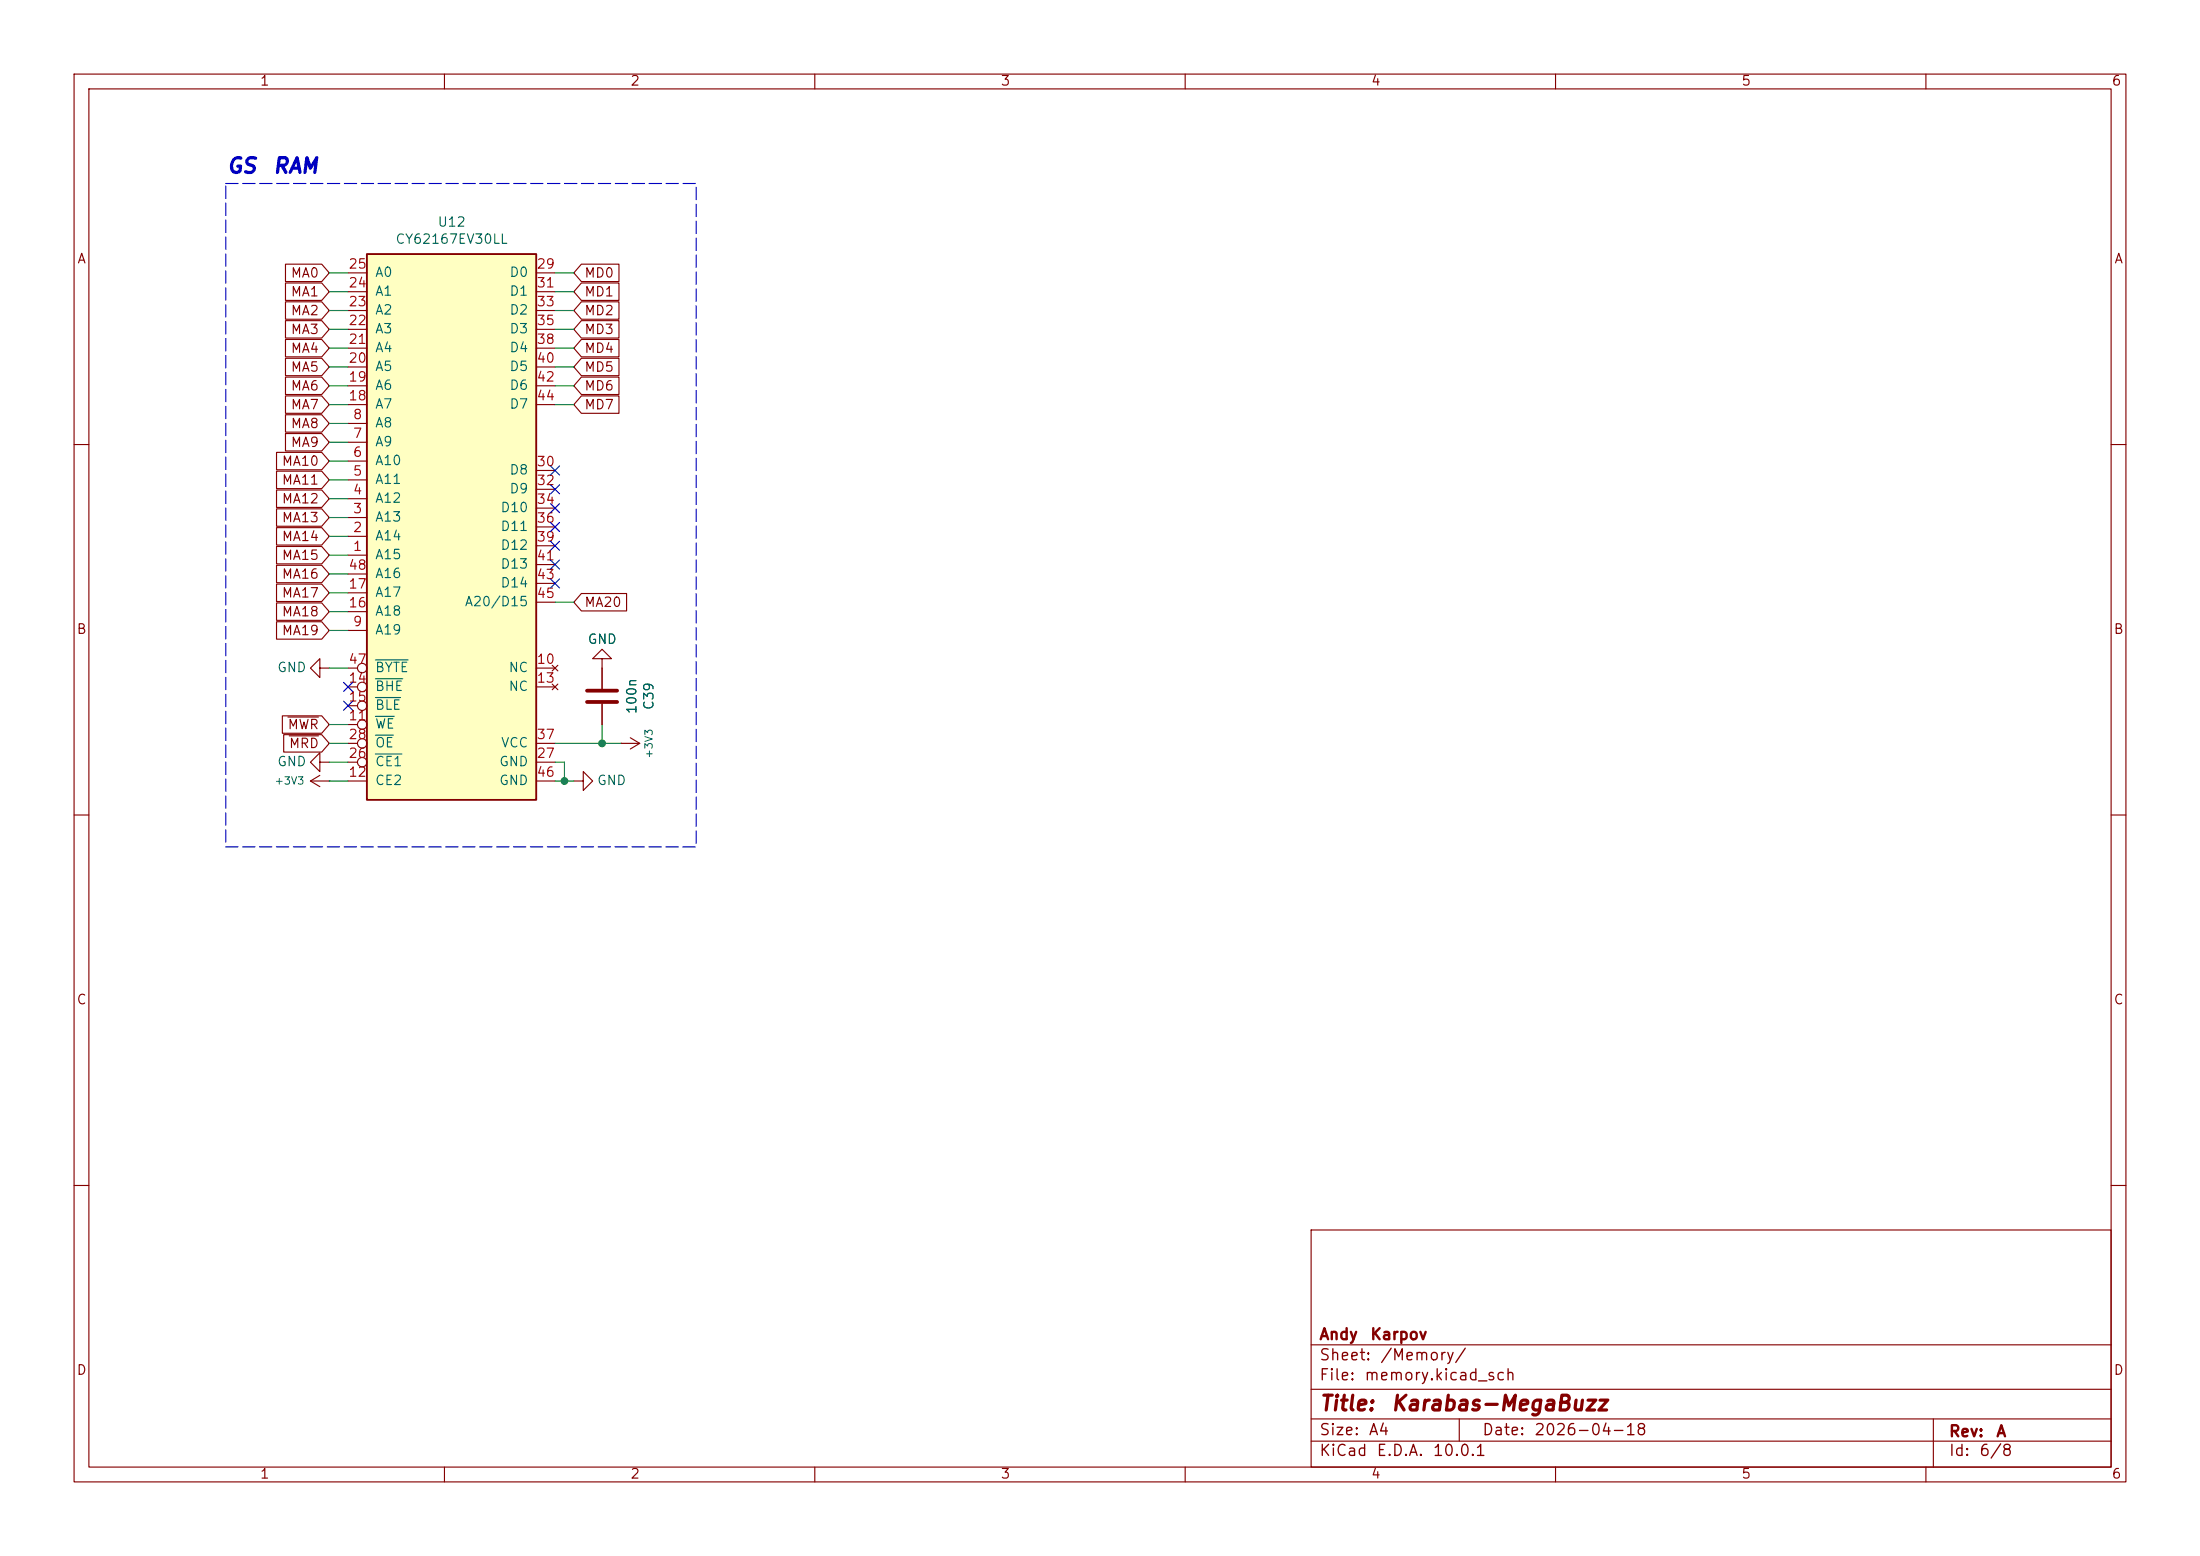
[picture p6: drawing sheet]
(kicad_sch
 (version 20260306)
 (generator "eeschema")
 (generator_version "10.0")
 (paper "A4")
 (title_block
  (title "Karabas-MegaBuzz")
  (date "2026-04-18")
  (rev "A")
  (company "Andy Karpov"))
 (lib_symbols
  (symbol "Device:C"
   (pin_numbers (hide yes))
   (pin_names
    (offset 0.254)) (exclude_from_sim no) (in_bom yes) (on_board yes)
   (in_pos_files yes)
   (duplicate_pin_numbers_are_jumpers no)
   (property "Reference" "C" (at 0.635 2.54 0) (show_name no) (do_not_autoplace no) (effects (font (size 1.27 1.27)) (justify left)))
   (property "Value" "C" (at 0.635 -2.54 0) (show_name no) (do_not_autoplace no) (effects (font (size 1.27 1.27)) (justify left)))
   (property "Footprint" "" (at 0.9652 -3.81 0) (show_name no) (do_not_autoplace no) (hide yes) (effects (font (size 1.27 1.27))))
   (property "Datasheet" "" (at 0 0 0) (show_name no) (do_not_autoplace no) (hide yes) (effects (font (size 1.27 1.27))))
   (property "Description" "Unpolarized capacitor" (at 0 0 0) (show_name no) (do_not_autoplace no) (hide yes) (effects (font (size 1.27 1.27))))
   (symbol "C_0_1"
    (polyline (pts (xy -2.032 0.762) (xy 2.032 0.762)) (stroke (width 0.508) (type default)) (fill (type none)))
    (polyline (pts (xy -2.032 -0.762) (xy 2.032 -0.762)) (stroke (width 0.508) (type default)) (fill (type none))))
   (symbol "C_1_1"
    (pin passive line (at 0 3.81 270) (length 2.794) (name "" (effects (font (size 1.27 1.27)))) (number "1" (effects (font (size 1.27 1.27)))))
    (pin passive line (at 0 -3.81 90) (length 2.794) (name "" (effects (font (size 1.27 1.27)))) (number "2" (effects (font (size 1.27 1.27))))))
   (embedded_fonts no))
  (symbol "power:+3V3"
   (power global)
   (pin_numbers (hide yes))
   (pin_names
    (offset 0) (hide yes)) (exclude_from_sim no) (in_bom yes) (on_board yes)
   (in_pos_files yes)
   (duplicate_pin_numbers_are_jumpers no)
   (property "Reference" "#PWR" (at 0 -3.81 0) (show_name no) (do_not_autoplace no) (hide yes) (effects (font (size 1.27 1.27))))
   (property "Value" "+3V3" (at 0 3.556 0) (show_name no) (do_not_autoplace no) (effects (font (size 1.27 1.27))))
   (property "Footprint" "" (at 0 0 0) (show_name no) (do_not_autoplace no) (hide yes) (effects (font (size 1.27 1.27))))
   (property "Datasheet" "" (at 0 0 0) (show_name no) (do_not_autoplace no) (hide yes) (effects (font (size 1.27 1.27))))
   (property "Description" "Power symbol creates a global label with name \"+3V3\"" (at 0 0 0) (show_name no) (do_not_autoplace no) (hide yes) (effects (font (size 1.27 1.27))))
   (symbol "+3V3_0_1"
    (polyline (pts (xy -0.762 1.27) (xy 0 2.54)) (stroke (width 0) (type default)) (fill (type none)))
    (polyline (pts (xy 0 2.54) (xy 0.762 1.27)) (stroke (width 0) (type default)) (fill (type none)))
    (polyline (pts (xy 0 0) (xy 0 2.54)) (stroke (width 0) (type default)) (fill (type none))))
   (symbol "+3V3_1_1"
    (pin power_in line (at 0 0 90) (length 0) (name "" (effects (font (size 1.27 1.27)))) (number "1" (effects (font (size 1.27 1.27))))))
   (embedded_fonts no))
  (symbol "power:GND"
   (power global)
   (pin_names
    (offset 0)) (exclude_from_sim no) (in_bom yes) (on_board yes)
   (in_pos_files yes)
   (duplicate_pin_numbers_are_jumpers no)
   (property "Reference" "#PWR" (at 0 -6.35 0) (show_name no) (do_not_autoplace no) (hide yes) (effects (font (size 1.27 1.27))))
   (property "Value" "GND" (at 0 -3.81 0) (show_name no) (do_not_autoplace no) (effects (font (size 1.27 1.27))))
   (property "Footprint" "" (at 0 0 0) (show_name no) (do_not_autoplace no) (hide yes) (effects (font (size 1.27 1.27))))
   (property "Datasheet" "" (at 0 0 0) (show_name no) (do_not_autoplace no) (hide yes) (effects (font (size 1.27 1.27))))
   (property "Description" "Power symbol creates a global label with name \"GND\" , ground" (at 0 0 0) (show_name no) (do_not_autoplace no) (hide yes) (effects (font (size 1.27 1.27))))
   (symbol "GND_0_1"
    (polyline (pts (xy 0 0) (xy 0 -1.27) (xy 1.27 -1.27) (xy 0 -2.54) (xy -1.27 -1.27) (xy 0 -1.27)) (stroke (width 0) (type default)) (fill (type none))))
   (symbol "GND_1_1"
    (pin power_in line (at 0 0 270) (length 0) (hide yes) (name "GND" (effects (font (size 1.27 1.27)))) (number "1" (effects (font (size 1.27 1.27))))))
   (embedded_fonts no))
  (symbol "retro:CY62167ELL"
   (pin_names
    (offset 1.016)) (exclude_from_sim no) (in_bom yes) (on_board yes)
   (in_pos_files yes)
   (duplicate_pin_numbers_are_jumpers no)
   (property "Reference" "U" (at -10.16 35.56 0) (show_name no) (do_not_autoplace no) (effects (font (size 1.27 1.27))))
   (property "Value" "CY62167ELL" (at 5.08 35.56 0) (show_name no) (do_not_autoplace no) (effects (font (size 1.27 1.27))))
   (property "Footprint" "Package_SO:TSOP-II-44_10.16x18.41mm_P0.8mm" (at 5.08 35.56 0) (show_name no) (do_not_autoplace no) (hide yes) (effects (font (size 1.27 1.27))))
   (property "Datasheet" "" (at 5.08 35.56 0) (show_name no) (do_not_autoplace no) (hide yes) (effects (font (size 1.27 1.27))))
   (property "Description" "" (at 0 0 0) (show_name no) (do_not_autoplace no) (hide yes) (effects (font (size 1.27 1.27))))
   (symbol "CY62167ELL_0_1"
    (rectangle (start -11.43 34.29) (end 11.43 -39.37) (stroke (width 0.254) (type default)) (fill (type background))))
   (symbol "CY62167ELL_1_1"
    (pin bidirectional line (at -13.97 -6.35 0) (length 2.54) (name "A15" (effects (font (size 1.27 1.27)))) (number "1" (effects (font (size 1.27 1.27)))))
    (pin bidirectional line (at -13.97 -3.81 0) (length 2.54) (name "A14" (effects (font (size 1.27 1.27)))) (number "2" (effects (font (size 1.27 1.27)))))
    (pin bidirectional line (at -13.97 -1.27 0) (length 2.54) (name "A13" (effects (font (size 1.27 1.27)))) (number "3" (effects (font (size 1.27 1.27)))))
    (pin bidirectional line (at -13.97 1.27 0) (length 2.54) (name "A12" (effects (font (size 1.27 1.27)))) (number "4" (effects (font (size 1.27 1.27)))))
    (pin bidirectional line (at -13.97 3.81 0) (length 2.54) (name "A11" (effects (font (size 1.27 1.27)))) (number "5" (effects (font (size 1.27 1.27)))))
    (pin bidirectional line (at -13.97 6.35 0) (length 2.54) (name "A10" (effects (font (size 1.27 1.27)))) (number "6" (effects (font (size 1.27 1.27)))))
    (pin bidirectional line (at -13.97 8.89 0) (length 2.54) (name "A9" (effects (font (size 1.27 1.27)))) (number "7" (effects (font (size 1.27 1.27)))))
    (pin bidirectional line (at -13.97 11.43 0) (length 2.54) (name "A8" (effects (font (size 1.27 1.27)))) (number "8" (effects (font (size 1.27 1.27)))))
    (pin bidirectional line (at -13.97 -16.51 0) (length 2.54) (name "A19" (effects (font (size 1.27 1.27)))) (number "9" (effects (font (size 1.27 1.27)))))
    (pin no_connect line (at 13.97 -21.59 180) (length 2.54) (name "NC" (effects (font (size 1.27 1.27)))) (number "10" (effects (font (size 1.27 1.27)))))
    (pin input inverted (at -13.97 -29.21 0) (length 2.54) (name "~{WE}" (effects (font (size 1.27 1.27)))) (number "11" (effects (font (size 1.27 1.27)))))
    (pin input line (at -13.97 -36.83 0) (length 2.54) (name "CE2" (effects (font (size 1.27 1.27)))) (number "12" (effects (font (size 1.27 1.27)))))
    (pin no_connect line (at 13.97 -24.13 180) (length 2.54) (name "NC" (effects (font (size 1.27 1.27)))) (number "13" (effects (font (size 1.27 1.27)))))
    (pin input inverted (at -13.97 -24.13 0) (length 2.54) (name "~{BHE}" (effects (font (size 1.27 1.27)))) (number "14" (effects (font (size 1.27 1.27)))))
    (pin input inverted (at -13.97 -26.67 0) (length 2.54) (name "~{BLE}" (effects (font (size 1.27 1.27)))) (number "15" (effects (font (size 1.27 1.27)))))
    (pin bidirectional line (at -13.97 -13.97 0) (length 2.54) (name "A18" (effects (font (size 1.27 1.27)))) (number "16" (effects (font (size 1.27 1.27)))))
    (pin bidirectional line (at -13.97 -11.43 0) (length 2.54) (name "A17" (effects (font (size 1.27 1.27)))) (number "17" (effects (font (size 1.27 1.27)))))
    (pin bidirectional line (at -13.97 13.97 0) (length 2.54) (name "A7" (effects (font (size 1.27 1.27)))) (number "18" (effects (font (size 1.27 1.27)))))
    (pin bidirectional line (at -13.97 16.51 0) (length 2.54) (name "A6" (effects (font (size 1.27 1.27)))) (number "19" (effects (font (size 1.27 1.27)))))
    (pin bidirectional line (at -13.97 19.05 0) (length 2.54) (name "A5" (effects (font (size 1.27 1.27)))) (number "20" (effects (font (size 1.27 1.27)))))
    (pin bidirectional line (at -13.97 21.59 0) (length 2.54) (name "A4" (effects (font (size 1.27 1.27)))) (number "21" (effects (font (size 1.27 1.27)))))
    (pin bidirectional line (at -13.97 24.13 0) (length 2.54) (name "A3" (effects (font (size 1.27 1.27)))) (number "22" (effects (font (size 1.27 1.27)))))
    (pin bidirectional line (at -13.97 26.67 0) (length 2.54) (name "A2" (effects (font (size 1.27 1.27)))) (number "23" (effects (font (size 1.27 1.27)))))
    (pin bidirectional line (at -13.97 29.21 0) (length 2.54) (name "A1" (effects (font (size 1.27 1.27)))) (number "24" (effects (font (size 1.27 1.27)))))
    (pin bidirectional line (at -13.97 31.75 0) (length 2.54) (name "A0" (effects (font (size 1.27 1.27)))) (number "25" (effects (font (size 1.27 1.27)))))
    (pin input inverted (at -13.97 -34.29 0) (length 2.54) (name "~{CE1}" (effects (font (size 1.27 1.27)))) (number "26" (effects (font (size 1.27 1.27)))))
    (pin power_in line (at 13.97 -34.29 180) (length 2.54) (name "GND" (effects (font (size 1.27 1.27)))) (number "27" (effects (font (size 1.27 1.27)))))
    (pin input inverted (at -13.97 -31.75 0) (length 2.54) (name "~{OE}" (effects (font (size 1.27 1.27)))) (number "28" (effects (font (size 1.27 1.27)))))
    (pin bidirectional line (at 13.97 31.75 180) (length 2.54) (name "D0" (effects (font (size 1.27 1.27)))) (number "29" (effects (font (size 1.27 1.27)))))
    (pin bidirectional line (at 13.97 5.08 180) (length 2.54) (name "D8" (effects (font (size 1.27 1.27)))) (number "30" (effects (font (size 1.27 1.27)))))
    (pin bidirectional line (at 13.97 29.21 180) (length 2.54) (name "D1" (effects (font (size 1.27 1.27)))) (number "31" (effects (font (size 1.27 1.27)))))
    (pin bidirectional line (at 13.97 2.54 180) (length 2.54) (name "D9" (effects (font (size 1.27 1.27)))) (number "32" (effects (font (size 1.27 1.27)))))
    (pin bidirectional line (at 13.97 26.67 180) (length 2.54) (name "D2" (effects (font (size 1.27 1.27)))) (number "33" (effects (font (size 1.27 1.27)))))
    (pin bidirectional line (at 13.97 0 180) (length 2.54) (name "D10" (effects (font (size 1.27 1.27)))) (number "34" (effects (font (size 1.27 1.27)))))
    (pin bidirectional line (at 13.97 24.13 180) (length 2.54) (name "D3" (effects (font (size 1.27 1.27)))) (number "35" (effects (font (size 1.27 1.27)))))
    (pin bidirectional line (at 13.97 -2.54 180) (length 2.54) (name "D11" (effects (font (size 1.27 1.27)))) (number "36" (effects (font (size 1.27 1.27)))))
    (pin power_in line (at 13.97 -31.75 180) (length 2.54) (name "VCC" (effects (font (size 1.27 1.27)))) (number "37" (effects (font (size 1.27 1.27)))))
    (pin bidirectional line (at 13.97 21.59 180) (length 2.54) (name "D4" (effects (font (size 1.27 1.27)))) (number "38" (effects (font (size 1.27 1.27)))))
    (pin bidirectional line (at 13.97 -5.08 180) (length 2.54) (name "D12" (effects (font (size 1.27 1.27)))) (number "39" (effects (font (size 1.27 1.27)))))
    (pin bidirectional line (at 13.97 19.05 180) (length 2.54) (name "D5" (effects (font (size 1.27 1.27)))) (number "40" (effects (font (size 1.27 1.27)))))
    (pin bidirectional line (at 13.97 -7.62 180) (length 2.54) (name "D13" (effects (font (size 1.27 1.27)))) (number "41" (effects (font (size 1.27 1.27)))))
    (pin bidirectional line (at 13.97 16.51 180) (length 2.54) (name "D6" (effects (font (size 1.27 1.27)))) (number "42" (effects (font (size 1.27 1.27)))))
    (pin bidirectional line (at 13.97 -10.16 180) (length 2.54) (name "D14" (effects (font (size 1.27 1.27)))) (number "43" (effects (font (size 1.27 1.27)))))
    (pin bidirectional line (at 13.97 13.97 180) (length 2.54) (name "D7" (effects (font (size 1.27 1.27)))) (number "44" (effects (font (size 1.27 1.27)))))
    (pin bidirectional line (at 13.97 -12.7 180) (length 2.54) (name "A20/D15" (effects (font (size 1.27 1.27)))) (number "45" (effects (font (size 1.27 1.27)))))
    (pin power_in line (at 13.97 -36.83 180) (length 2.54) (name "GND" (effects (font (size 1.27 1.27)))) (number "46" (effects (font (size 1.27 1.27)))))
    (pin input inverted (at -13.97 -21.59 0) (length 2.54) (name "~{BYTE}" (effects (font (size 1.27 1.27)))) (number "47" (effects (font (size 1.27 1.27)))))
    (pin bidirectional line (at -13.97 -8.89 0) (length 2.54) (name "A16" (effects (font (size 1.27 1.27)))) (number "48" (effects (font (size 1.27 1.27))))))
   (embedded_fonts no)))
 (rectangle
  (start 30.48 24.765)
  (end 93.98 114.3)
  (stroke (width 0) (type dash))
  (fill (type none)))
 (text "GS RAM"
  (exclude_from_sim no)
  (at 30.48 24.13 0)
  (effects (font (size 2 2) (thickness 0.4)
    (bold yes)
    (italic yes)) (justify left bottom)))
 (junction
  (at 81.28 100.33)
  (diameter 0)
  (color 0 0 0 0))
 (junction
  (at 76.2 105.41)
  (diameter 0)
  (color 0 0 0 0))
 (no_connect
  (at 46.99 92.71))
 (no_connect
  (at 74.93 68.58))
 (no_connect
  (at 74.93 66.04))
 (no_connect
  (at 74.93 78.74))
 (no_connect
  (at 74.93 71.12))
 (no_connect
  (at 74.93 76.2))
 (no_connect
  (at 74.93 73.66))
 (no_connect
  (at 46.99 95.25))
 (no_connect
  (at 74.93 63.5))
 (wire
  (pts (xy 76.2 102.87) (xy 76.2 105.41))
  (stroke (width 0) (type default)))
 (wire
  (pts (xy 46.99 69.85) (xy 44.45 69.85))
  (stroke (width 0) (type default)))
 (wire
  (pts (xy 74.93 100.33) (xy 81.28 100.33))
  (stroke (width 0) (type default)))
 (wire
  (pts (xy 44.45 57.15) (xy 46.99 57.15))
  (stroke (width 0) (type default)))
 (wire
  (pts (xy 44.45 41.91) (xy 46.99 41.91))
  (stroke (width 0) (type default)))
 (wire
  (pts (xy 74.93 36.83) (xy 77.47 36.83))
  (stroke (width 0) (type default)))
 (wire
  (pts (xy 74.93 46.99) (xy 77.47 46.99))
  (stroke (width 0) (type default)))
 (wire
  (pts (xy 46.99 54.61) (xy 44.45 54.61))
  (stroke (width 0) (type default)))
 (wire
  (pts (xy 44.45 67.31) (xy 46.99 67.31))
  (stroke (width 0) (type default)))
 (wire
  (pts (xy 77.47 49.53) (xy 74.93 49.53))
  (stroke (width 0) (type default)))
 (wire
  (pts (xy 46.99 97.79) (xy 44.45 97.79))
  (stroke (width 0) (type default)))
 (wire
  (pts (xy 81.28 97.79) (xy 81.28 100.33))
  (stroke (width 0) (type default)))
 (wire
  (pts (xy 46.99 44.45) (xy 44.45 44.45))
  (stroke (width 0) (type default)))
 (wire
  (pts (xy 46.99 102.87) (xy 44.45 102.87))
  (stroke (width 0) (type default)))
 (wire
  (pts (xy 46.99 64.77) (xy 44.45 64.77))
  (stroke (width 0) (type default)))
 (wire
  (pts (xy 74.93 81.28) (xy 77.47 81.28))
  (stroke (width 0) (type default)))
 (wire
  (pts (xy 46.99 49.53) (xy 44.45 49.53))
  (stroke (width 0) (type default)))
 (wire
  (pts (xy 46.99 80.01) (xy 44.45 80.01))
  (stroke (width 0) (type default)))
 (wire
  (pts (xy 44.45 36.83) (xy 46.99 36.83))
  (stroke (width 0) (type default)))
 (wire
  (pts (xy 44.45 105.41) (xy 46.99 105.41))
  (stroke (width 0) (type default)))
 (wire
  (pts (xy 44.45 100.33) (xy 46.99 100.33))
  (stroke (width 0) (type default)))
 (wire
  (pts (xy 46.99 39.37) (xy 44.45 39.37))
  (stroke (width 0) (type default)))
 (wire
  (pts (xy 44.45 82.55) (xy 46.99 82.55))
  (stroke (width 0) (type default)))
 (wire
  (pts (xy 74.93 41.91) (xy 77.47 41.91))
  (stroke (width 0) (type default)))
 (wire
  (pts (xy 44.45 46.99) (xy 46.99 46.99))
  (stroke (width 0) (type default)))
 (wire
  (pts (xy 77.47 54.61) (xy 74.93 54.61))
  (stroke (width 0) (type default)))
 (wire
  (pts (xy 77.47 39.37) (xy 74.93 39.37))
  (stroke (width 0) (type default)))
 (wire
  (pts (xy 44.45 52.07) (xy 46.99 52.07))
  (stroke (width 0) (type default)))
 (wire
  (pts (xy 74.93 52.07) (xy 77.47 52.07))
  (stroke (width 0) (type default)))
 (wire
  (pts (xy 46.99 85.09) (xy 44.45 85.09))
  (stroke (width 0) (type default)))
 (wire
  (pts (xy 44.45 77.47) (xy 46.99 77.47))
  (stroke (width 0) (type default)))
 (wire
  (pts (xy 81.28 100.33) (xy 83.82 100.33))
  (stroke (width 0) (type default)))
 (wire
  (pts (xy 46.99 59.69) (xy 44.45 59.69))
  (stroke (width 0) (type default)))
 (wire
  (pts (xy 77.47 44.45) (xy 74.93 44.45))
  (stroke (width 0) (type default)))
 (wire
  (pts (xy 74.93 105.41) (xy 76.2 105.41))
  (stroke (width 0) (type default)))
 (wire
  (pts (xy 76.2 105.41) (xy 77.47 105.41))
  (stroke (width 0) (type default)))
 (wire
  (pts (xy 44.45 62.23) (xy 46.99 62.23))
  (stroke (width 0) (type default)))
 (wire
  (pts (xy 76.2 102.87) (xy 74.93 102.87))
  (stroke (width 0) (type default)))
 (wire
  (pts (xy 44.45 90.17) (xy 46.99 90.17))
  (stroke (width 0) (type default)))
 (wire
  (pts (xy 44.45 72.39) (xy 46.99 72.39))
  (stroke (width 0) (type default)))
 (wire
  (pts (xy 46.99 74.93) (xy 44.45 74.93))
  (stroke (width 0) (type default)))
 (global_label "MA14"
  (shape input)
  (at 44.45 72.39 180)
  (fields_autoplaced yes)
  (effects (font (size 1.27 1.27)) (justify right))
  (property "Intersheetrefs" "${INTERSHEET_REFS}" (at 37.16 72.39 0) (hide yes) (show_name no) (do_not_autoplace no) (effects (font (size 1.27 1.27)) (justify right))))
 (global_label "MD0"
  (shape input)
  (at 77.47 36.83 0)
  (fields_autoplaced yes)
  (effects (font (size 1.27 1.27)) (justify left))
  (property "Intersheetrefs" "${INTERSHEET_REFS}" (at 83.7319 36.83 0) (hide yes) (show_name no) (do_not_autoplace no) (effects (font (size 1.27 1.27)) (justify left))))
 (global_label "MA6"
  (shape input)
  (at 44.45 52.07 180)
  (fields_autoplaced yes)
  (effects (font (size 1.27 1.27)) (justify right))
  (property "Intersheetrefs" "${INTERSHEET_REFS}" (at 38.3695 52.07 0) (hide yes) (show_name no) (do_not_autoplace no) (effects (font (size 1.27 1.27)) (justify right))))
 (global_label "MA0"
  (shape input)
  (at 44.45 36.83 180)
  (fields_autoplaced yes)
  (effects (font (size 1.27 1.27)) (justify right))
  (property "Intersheetrefs" "${INTERSHEET_REFS}" (at 38.3695 36.83 0) (hide yes) (show_name no) (do_not_autoplace no) (effects (font (size 1.27 1.27)) (justify right))))
 (global_label "MA12"
  (shape input)
  (at 44.45 67.31 180)
  (fields_autoplaced yes)
  (effects (font (size 1.27 1.27)) (justify right))
  (property "Intersheetrefs" "${INTERSHEET_REFS}" (at 37.16 67.31 0) (hide yes) (show_name no) (do_not_autoplace no) (effects (font (size 1.27 1.27)) (justify right))))
 (global_label "MA20"
  (shape input)
  (at 77.47 81.28 0)
  (fields_autoplaced yes)
  (effects (font (size 1.27 1.27)) (justify left))
  (property "Intersheetrefs" "${INTERSHEET_REFS}" (at 84.76 81.28 0) (hide yes) (show_name no) (do_not_autoplace no) (effects (font (size 1.27 1.27)) (justify left))))
 (global_label "MA10"
  (shape input)
  (at 44.45 62.23 180)
  (fields_autoplaced yes)
  (effects (font (size 1.27 1.27)) (justify right))
  (property "Intersheetrefs" "${INTERSHEET_REFS}" (at 37.16 62.23 0) (hide yes) (show_name no) (do_not_autoplace no) (effects (font (size 1.27 1.27)) (justify right))))
 (global_label "MD7"
  (shape input)
  (at 77.47 54.61 0)
  (fields_autoplaced yes)
  (effects (font (size 1.27 1.27)) (justify left))
  (property "Intersheetrefs" "${INTERSHEET_REFS}" (at 83.7319 54.61 0) (hide yes) (show_name no) (do_not_autoplace no) (effects (font (size 1.27 1.27)) (justify left))))
 (global_label "MA5"
  (shape input)
  (at 44.45 49.53 180)
  (fields_autoplaced yes)
  (effects (font (size 1.27 1.27)) (justify right))
  (property "Intersheetrefs" "${INTERSHEET_REFS}" (at 38.3695 49.53 0) (hide yes) (show_name no) (do_not_autoplace no) (effects (font (size 1.27 1.27)) (justify right))))
 (global_label "MA11"
  (shape input)
  (at 44.45 64.77 180)
  (fields_autoplaced yes)
  (effects (font (size 1.27 1.27)) (justify right))
  (property "Intersheetrefs" "${INTERSHEET_REFS}" (at 37.16 64.77 0) (hide yes) (show_name no) (do_not_autoplace no) (effects (font (size 1.27 1.27)) (justify right))))
 (global_label "MA9"
  (shape input)
  (at 44.45 59.69 180)
  (fields_autoplaced yes)
  (effects (font (size 1.27 1.27)) (justify right))
  (property "Intersheetrefs" "${INTERSHEET_REFS}" (at 38.3695 59.69 0) (hide yes) (show_name no) (do_not_autoplace no) (effects (font (size 1.27 1.27)) (justify right))))
 (global_label "MA13"
  (shape input)
  (at 44.45 69.85 180)
  (fields_autoplaced yes)
  (effects (font (size 1.27 1.27)) (justify right))
  (property "Intersheetrefs" "${INTERSHEET_REFS}" (at 37.16 69.85 0) (hide yes) (show_name no) (do_not_autoplace no) (effects (font (size 1.27 1.27)) (justify right))))
 (global_label "MD3"
  (shape input)
  (at 77.47 44.45 0)
  (fields_autoplaced yes)
  (effects (font (size 1.27 1.27)) (justify left))
  (property "Intersheetrefs" "${INTERSHEET_REFS}" (at 83.7319 44.45 0) (hide yes) (show_name no) (do_not_autoplace no) (effects (font (size 1.27 1.27)) (justify left))))
 (global_label "MA1"
  (shape input)
  (at 44.45 39.37 180)
  (fields_autoplaced yes)
  (effects (font (size 1.27 1.27)) (justify right))
  (property "Intersheetrefs" "${INTERSHEET_REFS}" (at 38.3695 39.37 0) (hide yes) (show_name no) (do_not_autoplace no) (effects (font (size 1.27 1.27)) (justify right))))
 (global_label "~{MWR}"
  (shape input)
  (at 44.45 97.79 180)
  (fields_autoplaced yes)
  (effects (font (size 1.27 1.27)) (justify right))
  (property "Intersheetrefs" "${INTERSHEET_REFS}" (at 37.9462 97.79 0) (hide yes) (show_name no) (do_not_autoplace no) (effects (font (size 1.27 1.27)) (justify right))))
 (global_label "MD4"
  (shape input)
  (at 77.47 46.99 0)
  (fields_autoplaced yes)
  (effects (font (size 1.27 1.27)) (justify left))
  (property "Intersheetrefs" "${INTERSHEET_REFS}" (at 83.7319 46.99 0) (hide yes) (show_name no) (do_not_autoplace no) (effects (font (size 1.27 1.27)) (justify left))))
 (global_label "MA16"
  (shape input)
  (at 44.45 77.47 180)
  (fields_autoplaced yes)
  (effects (font (size 1.27 1.27)) (justify right))
  (property "Intersheetrefs" "${INTERSHEET_REFS}" (at 37.16 77.47 0) (hide yes) (show_name no) (do_not_autoplace no) (effects (font (size 1.27 1.27)) (justify right))))
 (global_label "MA17"
  (shape input)
  (at 44.45 80.01 180)
  (fields_autoplaced yes)
  (effects (font (size 1.27 1.27)) (justify right))
  (property "Intersheetrefs" "${INTERSHEET_REFS}" (at 37.16 80.01 0) (hide yes) (show_name no) (do_not_autoplace no) (effects (font (size 1.27 1.27)) (justify right))))
 (global_label "MD6"
  (shape input)
  (at 77.47 52.07 0)
  (fields_autoplaced yes)
  (effects (font (size 1.27 1.27)) (justify left))
  (property "Intersheetrefs" "${INTERSHEET_REFS}" (at 83.7319 52.07 0) (hide yes) (show_name no) (do_not_autoplace no) (effects (font (size 1.27 1.27)) (justify left))))
 (global_label "MD2"
  (shape input)
  (at 77.47 41.91 0)
  (fields_autoplaced yes)
  (effects (font (size 1.27 1.27)) (justify left))
  (property "Intersheetrefs" "${INTERSHEET_REFS}" (at 83.7319 41.91 0) (hide yes) (show_name no) (do_not_autoplace no) (effects (font (size 1.27 1.27)) (justify left))))
 (global_label "MA8"
  (shape input)
  (at 44.45 57.15 180)
  (fields_autoplaced yes)
  (effects (font (size 1.27 1.27)) (justify right))
  (property "Intersheetrefs" "${INTERSHEET_REFS}" (at 38.3695 57.15 0) (hide yes) (show_name no) (do_not_autoplace no) (effects (font (size 1.27 1.27)) (justify right))))
 (global_label "~{MRD}"
  (shape input)
  (at 44.45 100.33 180)
  (fields_autoplaced yes)
  (effects (font (size 1.27 1.27)) (justify right))
  (property "Intersheetrefs" "${INTERSHEET_REFS}" (at 37.3783 100.33 0) (hide yes) (show_name no) (do_not_autoplace no) (effects (font (size 1.27 1.27)) (justify right))))
 (global_label "MA18"
  (shape input)
  (at 44.45 82.55 180)
  (fields_autoplaced yes)
  (effects (font (size 1.27 1.27)) (justify right))
  (property "Intersheetrefs" "${INTERSHEET_REFS}" (at 37.16 82.55 0) (hide yes) (show_name no) (do_not_autoplace no) (effects (font (size 1.27 1.27)) (justify right))))
 (global_label "MA2"
  (shape input)
  (at 44.45 41.91 180)
  (fields_autoplaced yes)
  (effects (font (size 1.27 1.27)) (justify right))
  (property "Intersheetrefs" "${INTERSHEET_REFS}" (at 38.3695 41.91 0) (hide yes) (show_name no) (do_not_autoplace no) (effects (font (size 1.27 1.27)) (justify right))))
 (global_label "MD5"
  (shape input)
  (at 77.47 49.53 0)
  (fields_autoplaced yes)
  (effects (font (size 1.27 1.27)) (justify left))
  (property "Intersheetrefs" "${INTERSHEET_REFS}" (at 83.7319 49.53 0) (hide yes) (show_name no) (do_not_autoplace no) (effects (font (size 1.27 1.27)) (justify left))))
 (global_label "MD1"
  (shape input)
  (at 77.47 39.37 0)
  (fields_autoplaced yes)
  (effects (font (size 1.27 1.27)) (justify left))
  (property "Intersheetrefs" "${INTERSHEET_REFS}" (at 83.7319 39.37 0) (hide yes) (show_name no) (do_not_autoplace no) (effects (font (size 1.27 1.27)) (justify left))))
 (global_label "MA7"
  (shape input)
  (at 44.45 54.61 180)
  (fields_autoplaced yes)
  (effects (font (size 1.27 1.27)) (justify right))
  (property "Intersheetrefs" "${INTERSHEET_REFS}" (at 38.3695 54.61 0) (hide yes) (show_name no) (do_not_autoplace no) (effects (font (size 1.27 1.27)) (justify right))))
 (global_label "MA4"
  (shape input)
  (at 44.45 46.99 180)
  (fields_autoplaced yes)
  (effects (font (size 1.27 1.27)) (justify right))
  (property "Intersheetrefs" "${INTERSHEET_REFS}" (at 38.3695 46.99 0) (hide yes) (show_name no) (do_not_autoplace no) (effects (font (size 1.27 1.27)) (justify right))))
 (global_label "MA15"
  (shape input)
  (at 44.45 74.93 180)
  (fields_autoplaced yes)
  (effects (font (size 1.27 1.27)) (justify right))
  (property "Intersheetrefs" "${INTERSHEET_REFS}" (at 37.16 74.93 0) (hide yes) (show_name no) (do_not_autoplace no) (effects (font (size 1.27 1.27)) (justify right))))
 (global_label "MA3"
  (shape input)
  (at 44.45 44.45 180)
  (fields_autoplaced yes)
  (effects (font (size 1.27 1.27)) (justify right))
  (property "Intersheetrefs" "${INTERSHEET_REFS}" (at 38.3695 44.45 0) (hide yes) (show_name no) (do_not_autoplace no) (effects (font (size 1.27 1.27)) (justify right))))
 (global_label "MA19"
  (shape input)
  (at 44.45 85.09 180)
  (fields_autoplaced yes)
  (effects (font (size 1.27 1.27)) (justify right))
  (property "Intersheetrefs" "${INTERSHEET_REFS}" (at 37.16 85.09 0) (hide yes) (show_name no) (do_not_autoplace no) (effects (font (size 1.27 1.27)) (justify right))))
 (symbol
  (lib_id "Device:C")
  (at 81.28 93.98 0)
  (unit 1)
  (body_style 1)
  (exclude_from_sim no)
  (in_bom yes)
  (on_board yes)
  (in_pos_files yes)
  (dnp no)
  (property "Reference" "C39" (at 87.6808 93.98 90) (show_name no) (do_not_autoplace no) (effects (font (size 1.27 1.27))))
  (property "Value" "100n" (at 85.3694 93.98 90) (show_name no) (do_not_autoplace no) (effects (font (size 1.27 1.27))))
  (property "Footprint" "Capacitor_SMD:C_0603_1608Metric_Pad1.08x0.95mm_HandSolder" (at 82.2452 97.79 0) (hide yes) (show_name no) (do_not_autoplace no) (effects (font (size 1.27 1.27))))
  (property "Datasheet" "" (at 81.28 93.98 0) (hide yes) (show_name no) (do_not_autoplace no) (effects (font (size 1.27 1.27))))
  (property "Description" "" (at 81.28 93.98 0) (show_name no) (do_not_autoplace no) (effects (font (size 1.27 1.27))))
  (pin "1")
  (pin "2"))
 (symbol
  (lib_id "power:+3V3")
  (at 83.82 100.33 270)
  (unit 1)
  (body_style 1)
  (exclude_from_sim no)
  (in_bom yes)
  (on_board yes)
  (in_pos_files yes)
  (dnp no)
  (property "Reference" "#PWR0105" (at 80.01 100.33 0) (hide yes) (show_name no) (do_not_autoplace no) (effects (font (size 1.27 1.27))))
  (property "Value" "+3V3" (at 87.63 100.33 0) (show_name no) (do_not_autoplace no) (effects (font (size 1 1))))
  (property "Footprint" "" (at 83.82 100.33 0) (hide yes) (show_name no) (do_not_autoplace no) (effects (font (size 1.27 1.27))))
  (property "Datasheet" "" (at 83.82 100.33 0) (hide yes) (show_name no) (do_not_autoplace no) (effects (font (size 1.27 1.27))))
  (property "Description" "Power symbol creates a global label with name \"+3V3\"" (at 83.82 100.33 0) (hide yes) (show_name no) (do_not_autoplace no) (effects (font (size 1.27 1.27))))
  (pin "1"))
 (symbol
  (lib_id "power:GND")
  (at 44.45 102.87 270)
  (mirror x)
  (unit 1)
  (body_style 1)
  (exclude_from_sim no)
  (in_bom yes)
  (on_board yes)
  (in_pos_files yes)
  (dnp no)
  (property "Reference" "#PWR0101" (at 38.1 102.87 0) (hide yes) (show_name no) (do_not_autoplace no) (effects (font (size 1.27 1.27))))
  (property "Value" "GND" (at 39.37 102.87 90) (show_name no) (do_not_autoplace no) (effects (font (size 1.27 1.27))))
  (property "Footprint" "" (at 44.45 102.87 0) (hide yes) (show_name no) (do_not_autoplace no) (effects (font (size 1.27 1.27))))
  (property "Datasheet" "" (at 44.45 102.87 0) (hide yes) (show_name no) (do_not_autoplace no) (effects (font (size 1.27 1.27))))
  (property "Description" "" (at 44.45 102.87 0) (show_name no) (do_not_autoplace no) (effects (font (size 1.27 1.27))))
  (pin "1"))
 (symbol
  (lib_id "power:GND")
  (at 44.45 90.17 270)
  (mirror x)
  (unit 1)
  (body_style 1)
  (exclude_from_sim no)
  (in_bom yes)
  (on_board yes)
  (in_pos_files yes)
  (dnp no)
  (property "Reference" "#PWR0100" (at 38.1 90.17 0) (hide yes) (show_name no) (do_not_autoplace no) (effects (font (size 1.27 1.27))))
  (property "Value" "GND" (at 39.37 90.17 90) (show_name no) (do_not_autoplace no) (effects (font (size 1.27 1.27))))
  (property "Footprint" "" (at 44.45 90.17 0) (hide yes) (show_name no) (do_not_autoplace no) (effects (font (size 1.27 1.27))))
  (property "Datasheet" "" (at 44.45 90.17 0) (hide yes) (show_name no) (do_not_autoplace no) (effects (font (size 1.27 1.27))))
  (property "Description" "" (at 44.45 90.17 0) (show_name no) (do_not_autoplace no) (effects (font (size 1.27 1.27))))
  (pin "1"))
 (symbol
  (lib_id "retro:CY62167ELL")
  (at 60.96 68.58 0)
  (unit 1)
  (body_style 1)
  (exclude_from_sim no)
  (in_bom yes)
  (on_board yes)
  (in_pos_files yes)
  (dnp no)
  (property "Reference" "U12" (at 60.96 30.0482 0) (show_name no) (do_not_autoplace no) (effects (font (size 1.27 1.27))))
  (property "Value" "CY62167EV30LL" (at 60.96 32.3596 0) (show_name no) (do_not_autoplace no) (effects (font (size 1.27 1.27))))
  (property "Footprint" "Package_SO:TSOP-I-48_18.4x12mm_P0.5mm" (at 66.04 33.02 0) (hide yes) (show_name no) (do_not_autoplace no) (effects (font (size 1.27 1.27))))
  (property "Datasheet" "" (at 66.04 33.02 0) (hide yes) (show_name no) (do_not_autoplace no) (effects (font (size 1.27 1.27))))
  (property "Description" "" (at 60.96 68.58 0) (show_name no) (do_not_autoplace no) (effects (font (size 1.27 1.27))))
  (pin "1")
  (pin "10")
  (pin "11")
  (pin "12")
  (pin "13")
  (pin "14")
  (pin "15")
  (pin "16")
  (pin "17")
  (pin "18")
  (pin "19")
  (pin "2")
  (pin "20")
  (pin "21")
  (pin "22")
  (pin "23")
  (pin "24")
  (pin "25")
  (pin "26")
  (pin "27")
  (pin "28")
  (pin "29")
  (pin "3")
  (pin "30")
  (pin "31")
  (pin "32")
  (pin "33")
  (pin "34")
  (pin "35")
  (pin "36")
  (pin "37")
  (pin "38")
  (pin "39")
  (pin "4")
  (pin "40")
  (pin "41")
  (pin "42")
  (pin "43")
  (pin "44")
  (pin "45")
  (pin "46")
  (pin "47")
  (pin "48")
  (pin "5")
  (pin "6")
  (pin "7")
  (pin "8")
  (pin "9"))
 (symbol
  (lib_id "power:GND")
  (at 81.28 90.17 180)
  (unit 1)
  (body_style 1)
  (exclude_from_sim no)
  (in_bom yes)
  (on_board yes)
  (in_pos_files yes)
  (dnp no)
  (property "Reference" "#PWR0104" (at 81.28 83.82 0) (hide yes) (show_name no) (do_not_autoplace no) (effects (font (size 1.27 1.27))))
  (property "Value" "GND" (at 81.28 86.36 0) (show_name no) (do_not_autoplace no) (effects (font (size 1.27 1.27))))
  (property "Footprint" "" (at 81.28 90.17 0) (hide yes) (show_name no) (do_not_autoplace no) (effects (font (size 1.27 1.27))))
  (property "Datasheet" "" (at 81.28 90.17 0) (hide yes) (show_name no) (do_not_autoplace no) (effects (font (size 1.27 1.27))))
  (property "Description" "" (at 81.28 90.17 0) (show_name no) (do_not_autoplace no) (effects (font (size 1.27 1.27))))
  (pin "1"))
 (symbol
  (lib_id "power:+3V3")
  (at 44.45 105.41 90)
  (unit 1)
  (body_style 1)
  (exclude_from_sim no)
  (in_bom yes)
  (on_board yes)
  (in_pos_files yes)
  (dnp no)
  (property "Reference" "#PWR0102" (at 48.26 105.41 0) (hide yes) (show_name no) (do_not_autoplace no) (effects (font (size 1.27 1.27))))
  (property "Value" "+3V3" (at 39.116 105.41 90) (show_name no) (do_not_autoplace no) (effects (font (size 1 1))))
  (property "Footprint" "" (at 44.45 105.41 0) (hide yes) (show_name no) (do_not_autoplace no) (effects (font (size 1.27 1.27))))
  (property "Datasheet" "" (at 44.45 105.41 0) (hide yes) (show_name no) (do_not_autoplace no) (effects (font (size 1.27 1.27))))
  (property "Description" "Power symbol creates a global label with name \"+3V3\"" (at 44.45 105.41 0) (hide yes) (show_name no) (do_not_autoplace no) (effects (font (size 1.27 1.27))))
  (pin "1"))
 (symbol
  (lib_id "power:GND")
  (at 77.47 105.41 90)
  (unit 1)
  (body_style 1)
  (exclude_from_sim no)
  (in_bom yes)
  (on_board yes)
  (in_pos_files yes)
  (dnp no)
  (property "Reference" "#PWR0103" (at 83.82 105.41 0) (hide yes) (show_name no) (do_not_autoplace no) (effects (font (size 1.27 1.27))))
  (property "Value" "GND" (at 82.55 105.41 90) (show_name no) (do_not_autoplace no) (effects (font (size 1.27 1.27))))
  (property "Footprint" "" (at 77.47 105.41 0) (hide yes) (show_name no) (do_not_autoplace no) (effects (font (size 1.27 1.27))))
  (property "Datasheet" "" (at 77.47 105.41 0) (hide yes) (show_name no) (do_not_autoplace no) (effects (font (size 1.27 1.27))))
  (property "Description" "" (at 77.47 105.41 0) (show_name no) (do_not_autoplace no) (effects (font (size 1.27 1.27))))
  (pin "1")))
